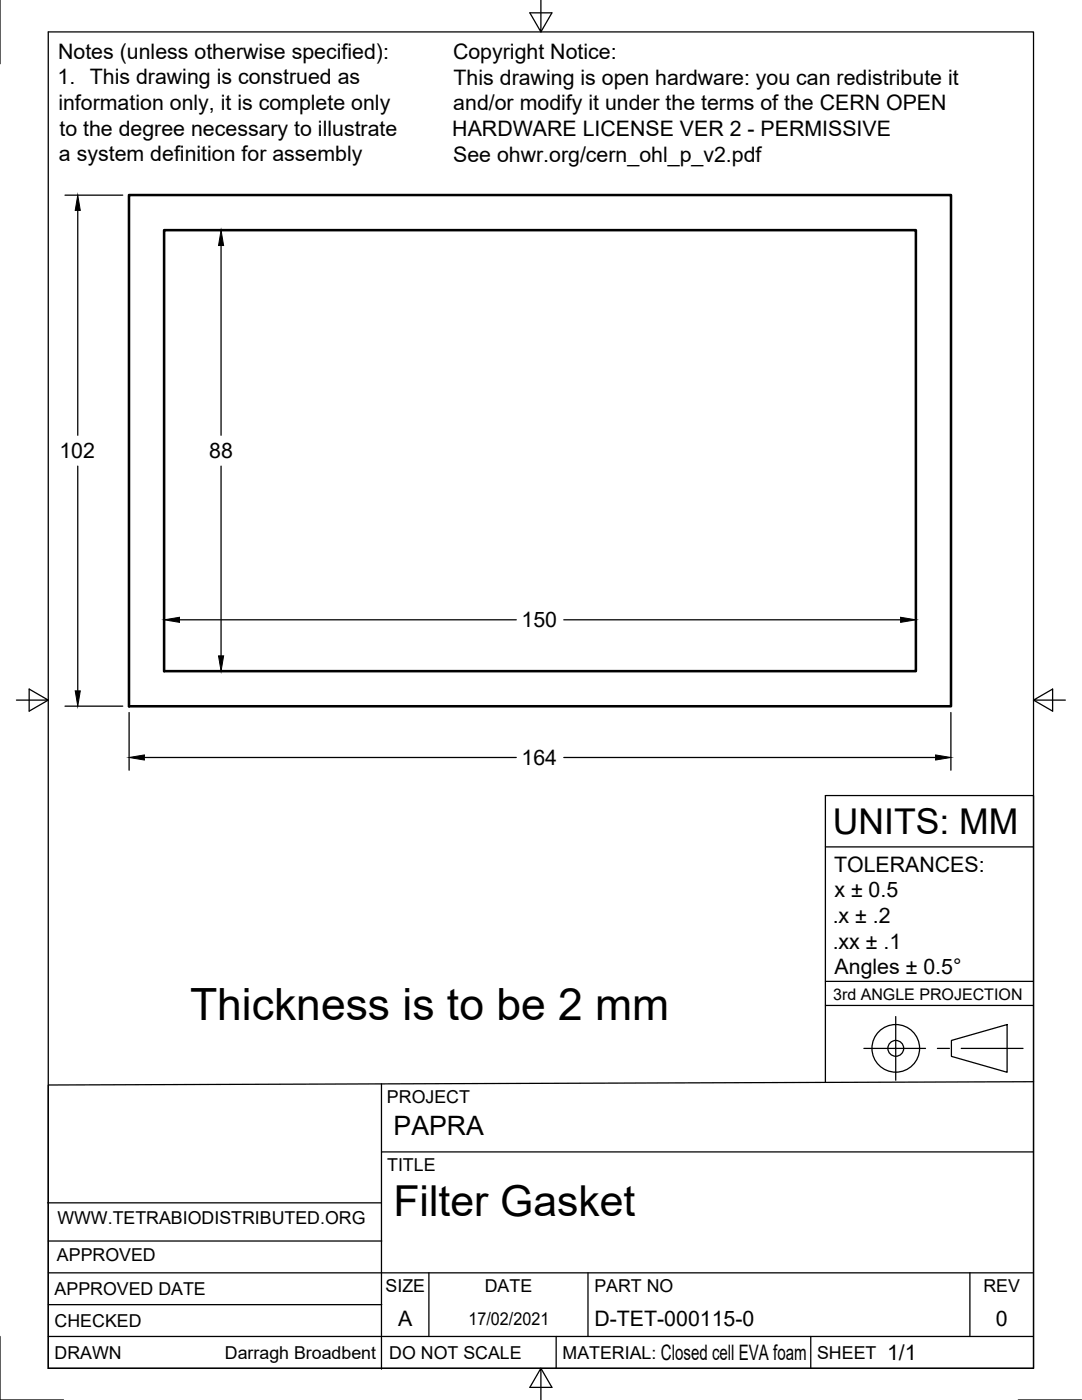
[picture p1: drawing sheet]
<svg xmlns="http://www.w3.org/2000/svg" width="216mm" height="279mm" viewBox="0 0 216 279" stroke-linecap="round" stroke-linejoin="round" font-family="sans-serif">
<!-- layer: Visible -->
<path d="M25.7 38.9h164.1v102h-164.1zM32.7 45.9h150.1v88h-150.1z" fill="none" stroke="#000" stroke-width=".51"/>
<!-- layer: Border -->
<path d="M0 0v12.7M9.6 6.4h196.6v266.7h-196.6zM107.9 0v6.4l-2.2-3.8h4.4l-2.2 3.8M3.3 139.7h6.3l-3.8-2.2v4.4l3.8-2.2M206.2 139.7l3.8 2.2v-4.4l-3.8 2.2h6.4M0 266.7v12.7h12.7M107.9 273.1l2.2 3.8h-4.4l2.2-3.8v6.3M203.2 279.4h12.7" fill="none" stroke="#000" stroke-width=".25"/>
<!-- layer: Titleblock -->
<g fill="none" stroke="#000" stroke-width=".25">
<path d="M164.7 169h41.5M164.7 195.9h41.5M9.6 216.5l196.6-.6v57.2h-196.6zM76.1 216.3v56.9M164.7 200.7h41.5M172.4 209.2h12.3M178.7 202.9v12.7M187 209.2h2.4M189.8 207.6l11.2-3.1v9.5l-11.2-3.2zM191.8 209.2h12.3M206.2 215.9v-57.1h-41.5v57.2M76.2 229.9h130"/>
<path d="M9.5 240.1h66.5M9.6 254h196.6M9.6 247.7h66.6M85.6 254v12.7M117.3 254v12.7M193.5 254v12.7M9.6 266.7h196.6M9.6 260.4h66.6M111 266.7v6.4M161.8 266.7v6.4"/>
<circle cx="178.7" cy="209.2" r="4.8"/>
<circle cx="178.7" cy="209.2" r="1.58"/>
</g>
<!-- layer: Dimensions -->
<g fill="none" stroke="#000" stroke-width=".25">
<path d="M13 38.9h11.5M15.5 42v44.9M34 46h12.7M44.1 49v37.9M15.5 93v44.9M44.1 93v37.9M32.8 121.2v11.5M34 133.9h12.7M35.8 123.7h67.2M112.5 123.7h67.2M182.8 121.2v11.5M13 140.9h11.5"/>
<path d="M25.8 142.2v11.5M28.8 151.2h74.2M112.5 151.2h74.2M189.7 142.2v11.5"/>
</g>
<path d="M15.5 38.9l.5 3.1h-1zM44.1 46l.5 3h-1zM15 137.9h1l-.5 3zM32.8 123.7l3-.5v1zM43.6 130.9h1l-.5 3zM179.7 123.2l3.1 .5-3.1 .5zM25.8 151.2l3-.5v1zM186.7 150.7l3 .5-3 .5z" fill="#000" stroke="#000" stroke-width=".2"/>
<text font-size="8.9" x="37.9" y="203.5">Thickness is to be 2 mm</text>
<text font-size="8.5" x="78.5" y="242.8">Filter Gasket</text>
<text font-size="7.1" x="166.2" y="166.5">UNITS: MM</text>
<text font-size="5.3" x="78.5" y="226.5">PAPRA</text>
<g font-size="4.3">
<text x="11.6" y="11.7">Notes (unless otherwise specified):</text>
<text x="90.4" y="11.8">Copyright Notice:</text>
<text x="11.5" y="16.8">1. This drawing is construed as</text>
<text x="90.5" y="16.9">This drawing is open hardware: you can redistribute it</text>
<text x="11.6" y="22">information only, it is complete only</text>
<text x="90.4" y="22">and/or modify it under the terms of the CERN OPEN</text>
<text x="11.9" y="27.1">to the degree necessary to illustrate</text>
<text x="90.3" y="27.2">HARDWARE LICENSE VER 2 - PERMISSIVE</text>
<text x="11.8" y="32.2">a system definition for assembly</text>
<text x="90.4" y="32.3">See ohwr.org/cern_ohl_p_v2.pdf</text>
<text x="11.9" y="91.4">102</text>
<text x="41.8" y="91.4">88</text>
<text x="104.1" y="125.2">150</text>
<text x="104.1" y="152.7">164</text>
<text x="166.4" y="174">TOLERANCES:</text>
<text x="166.5" y="179.1">x ± 0.5</text>
<text x="166.2" y="184.2">.x ± .2</text>
<text x="166.2" y="189.3">.xx ± .1</text>
<text x="166.5" y="194.4">Angles ± 0.5°</text>
<text x="79.5" y="264.5">A</text>
<text x="118.6" y="264.5">D-TET-000115-0</text>
<text x="198.7" y="264.5">0</text>
<text x="131.9" y="271.4">Closed cell EVA foam</text>
<text x="177" y="271.4">1/1</text>
</g>
<g font-size="3.5">
<text x="77.2" y="220">PROJECT</text>
<text x="77.3" y="233.7">TITLE</text>
<text x="11.5" y="244.2">WWW.TETRABIODISTRIBUTED.ORG</text>
<text x="11.4" y="251.7">APPROVED</text>
<text x="76.9" y="257.8">SIZE</text>
<text x="96.7" y="257.8">DATE</text>
<text x="118.6" y="257.8">PART NO</text>
<text x="196.2" y="257.8">REV</text>
<text x="10.9" y="258.5">APPROVED DATE</text>
<text x="10.9" y="264.8">CHECKED</text>
<text x="93.5" y="264.5">17/02/2021</text>
<text x="10.9" y="271.2">DRAWN</text>
<text x="44.9" y="271.3">Darragh Broadbent</text>
<text x="77.7" y="271.2">DO NOT SCALE</text>
<text x="112.2" y="271.2">MATERIAL:</text>
<text x="163" y="271.2">SHEET</text>
</g>
<text font-size="3.2" x="166.2" y="199.7">3rd ANGLE PROJECTION</text>
</svg>
